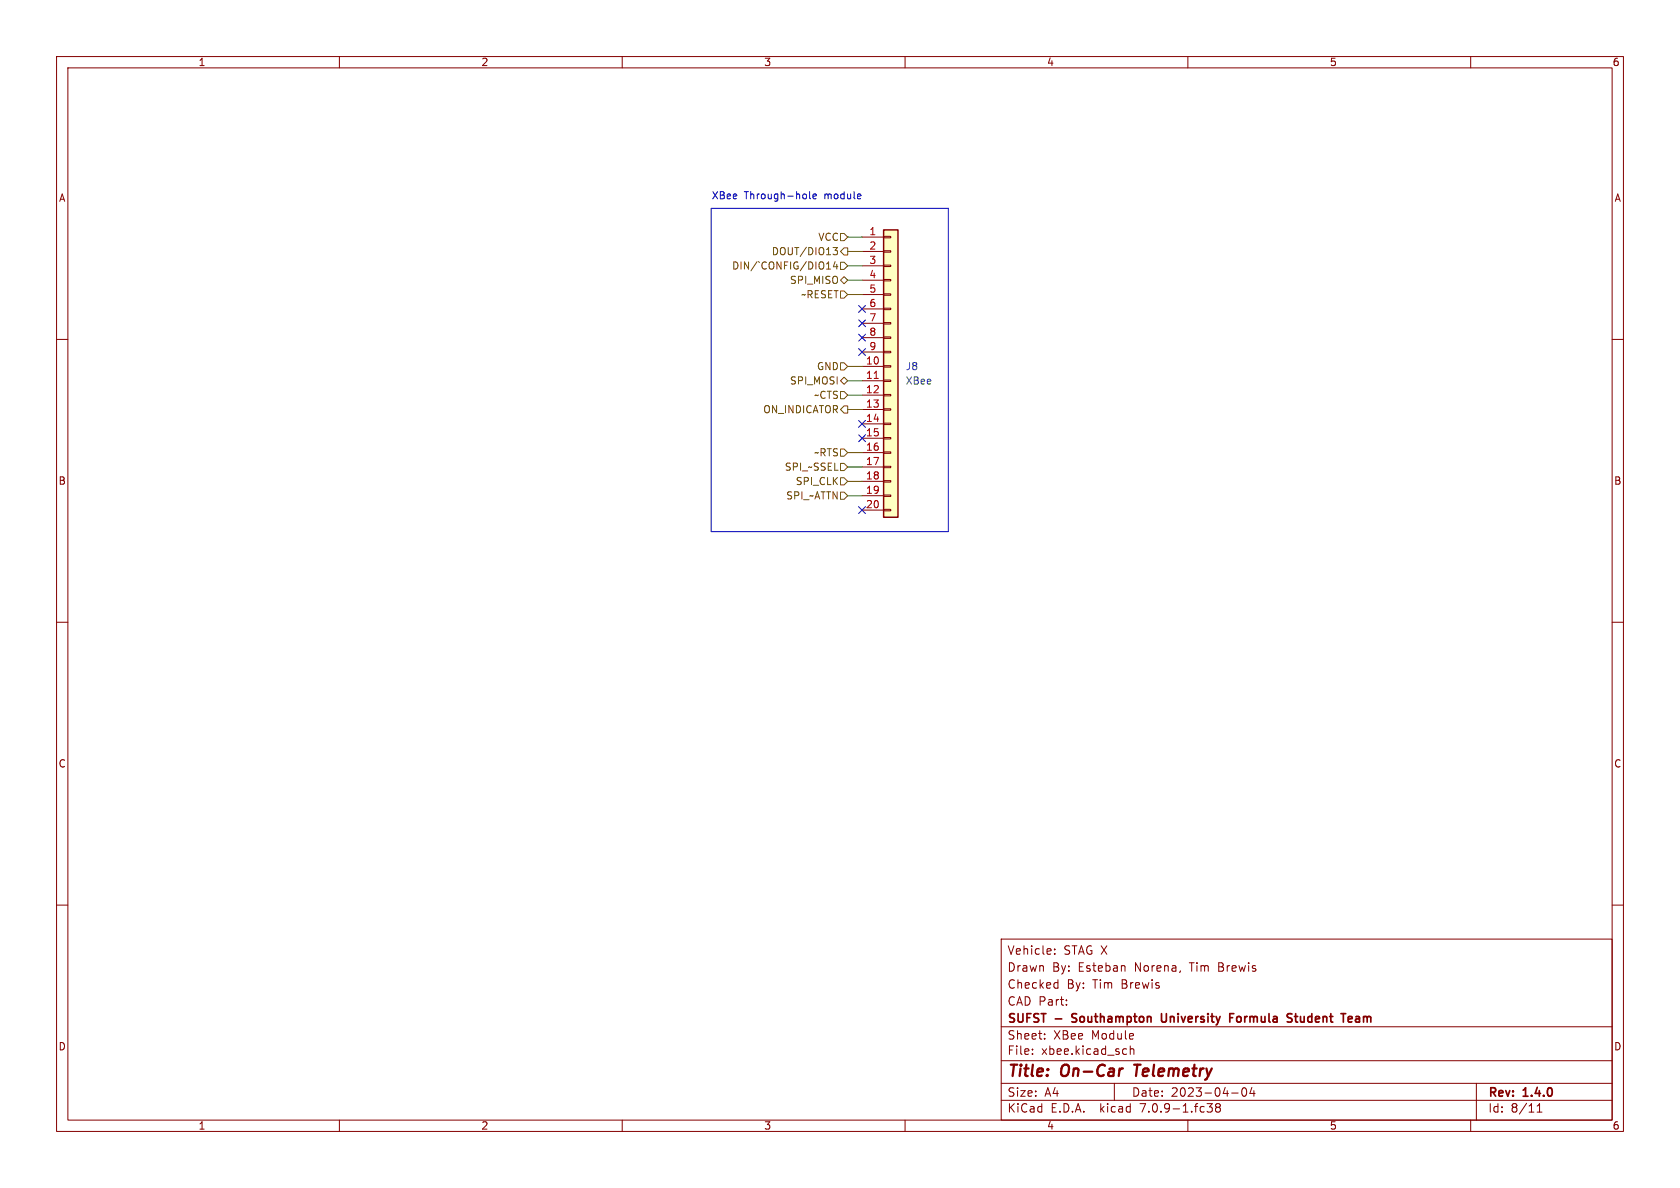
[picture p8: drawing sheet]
<svg xmlns="http://www.w3.org/2000/svg" width="297mm" height="210mm" viewBox="0 0 297 210" stroke-linecap="round" stroke-linejoin="round" font-family="sans-serif">
<g fill="none" stroke="#840000" stroke-width=".18">
<path d="M10 10h277v190h-277zM12 12h273v186h-273zM60 10v2M110 10v2M160 10v2M210 10v2M260 10v2M10 60h2M152.4 41.9h3.8M152.4 44.5h3.8M152.4 47h3.8M152.4 49.5h3.8"/>
<path d="M152.4 52.1h3.8M152.4 54.6h3.8M152.4 57.2h3.8M152.4 59.7h3.8M156.2 59.6h1.3v.2h-1.3zM156.2 57h1.3v.3h-1.3zM156.2 54.5h1.3v.2h-1.3zM156.2 51.9h1.3v.3h-1.3zM156.2 49.4h1.3v.3h-1.3zM156.2 46.9h1.3v.2h-1.3zM156.2 44.3h1.3v.3h-1.3zM156.2 41.8h1.3v.2h-1.3z"/>
<path d="M285 60h2M152.4 64.8h3.8M152.4 67.3h3.8M152.4 69.9h3.8M152.4 72.4h3.8M152.4 74.9h3.8M152.4 77.5h3.8M152.4 62.2h3.8M156.2 79.9h1.3v.2h-1.3zM156.2 77.3h1.3v.3h-1.3zM156.2 74.8h1.3v.3h-1.3zM156.2 72.3h1.3v.2h-1.3z"/>
<path d="M156.2 69.7h1.3v.3h-1.3zM156.2 67.2h1.3v.2h-1.3zM156.2 64.6h1.3v.3h-1.3zM156.2 62.1h1.3v.3h-1.3zM152.4 80h3.8M152.4 82.6h3.8M152.4 85.1h3.8M152.4 87.6h3.8M152.4 90.2h3.8M156.2 90h1.3v.3h-1.3zM156.2 87.5h1.3v.3h-1.3zM156.2 85h1.3v.2h-1.3z"/>
<path d="M156.2 82.4h1.3v.3h-1.3zM10 110h2M285 110h2M10 160h2M285 160h2M177 166h108v32h-108zM186.5 167.8v.1M186.5 168.6v.1M186.6 173.7l.4 .1M187 173.2v1.5M187 174.6l-.4 .1M188.5 177.6v.1"/>
<path d="M188.5 176.8v.1M60 198v2M110 198v2M160 198v2M177 194.5h108M177 191.5h108M177 187.5h108M177 181.5h108M182.5 186.3v.1M182.5 185.5v.1M184.7 183.6v.1M184.7 182.8v.1"/>
<path d="M197 191.5v3M199 185.4l.2 .1M199.2 186.3l-.2 .1M199.8 184.9v1.5M199.8 185.5l.2-.1 .4 .1 .1 .9M210 198v2M213.4 195.1h.9l-.5 .6 .4 .1v.7l-.2 .1-.5-.1M215.2 195.7l-.3-.2 .3-.4 .4 .1 .1 .2-.2 .3M215.2 195.7l-.3 .3v.3l.3 .3 .4-.1 .1-.2v-.4l-.2-.2M215.2 195.7h.3M217.7 193.2h1.2M219.7 192.4l.2-.1a.81 .81 0 0 1 .6 .6 .81 .81 0 0 1-.3 .8l-.2 .1a.81 .81 0 0 1-.3-1.4z"/>
<path d="M221.3 192.2l-.3 1.1h.9M221.7 192.8v1M260 198v2M261 191.5v6.5M271.7 196.6h.9M271.7 195.5l.5-.4v1.5"/>
</g>
<path d="M198.3 188.9h.2M200.5 188.2h1.1M201.1 188.2l-.3 2" fill="none" stroke="#840000" stroke-width=".4"/>
<path d="M189.6 179.3v.5M205.3 179.2v1.2l.3 .3 .5-.1M217.4 179.9h.5M218.1 179.2h-.7v1.5M218.7 179.8v.7M227.8 179.2l.6 .1M228.1 180l.3 .3-.1 .2-.2 .2M228.8 179.7h.6M229.1 179.2v1.3l.3 .2M238.4 179.8l.4-.1 .3 .3-.8 .2M189.5 180.6l.2 .1M238.4 180.6h.6" fill="none" stroke="#840000" stroke-width=".3"/>
<path d="M156.2 40.6h2.5v50.8h-2.5z" fill="#ffffc2" stroke="#ffffc2" stroke-width=".18"/>
<path d="M156.2 40.6h2.5v50.8h-2.5z" fill="none" stroke="#840000" stroke-width=".25"/>
<path d="M154.5 66.9h.8" fill="none" stroke="#a90000" stroke-width=".18"/>
<g fill="none" stroke="#725600" stroke-width=".18">
<path d="M146.1 47.6h.7M147.3 43.8h.8l-.5 .4 .4 .2 .1 .4-.3 .2h-.3M147.6 46.2l-.3 .9h.8M147.9 46.7v.9M148.6 49.5l.6-.6 .7 .6-.7 .7zM148.6 51.4h.6l.7 .7-.7 .6h-.6zM148.6 41.3h.6l.7 .6-.7 .6h-.6zM148.6 46.4h.6l.7 .6-.7 .6h-.6zM149.2 43.8h.7v1.3h-.7l-.6-.6zM148.6 79.4h.6l.7 .6-.7 .6h-.6zM148.6 69.2h.6l.7 .7-.7 .6h-.6zM148.6 64.1h.6l.7 .7-.7 .6h-.6z"/>
<path d="M148.6 67.3l.6-.6 .7 .6-.7 .6zM149.2 71.8h.7v1.2h-.7l-.6-.6zM148.6 87h.6l.7 .6-.7 .7h-.6zM148.6 81.9h.6l.7 .7-.7 .6h-.6zM148.6 84.5h.6l.7 .6-.7 .6h-.6z"/>
</g>
<path d="M125.7 36.8h41.9v57.2h-41.9zM143.1 33.9v1.1l.2 .1M143.7 34.7l.6-.1v-.2l-.4-.1-.2 .2 .1 .6h.5" fill="none" stroke="#0000c2" stroke-width=".18"/>
<g fill="none" stroke="#009600" stroke-width=".18">
<path d="M149.9 44.5h2.5M149.9 52.1h2.5M149.9 41.9h2.5M149.9 49.5h2.5M149.9 47h2.5M149.9 67.3h2.5M149.9 64.8h2.5M149.9 72.4h2.5M149.9 69.9h2.5M149.9 82.6h2.5M149.9 87.6h2.5M149.9 85.1h2.5"/>
<path d="M149.9 80h2.5"/>
</g>
<g fill="none" stroke="#000084" stroke-width=".18">
<path d="M151.8 54l1.2 1.2M151.8 56.5l1.2 1.3M151.8 59.1l1.2 1.2M153 54l-1.2 1.2M153 56.5l-1.2 1.3M153 59.1l-1.2 1.2M151.8 76.9l1.2 1.2M151.8 61.6l1.2 1.2M151.8 74.3l1.2 1.2M153 76.9l-1.2 1.2M153 61.6l-1.2 1.2M153 74.3l-1.2 1.2"/>
<path d="M151.8 89.6l1.2 1.2M153 89.6l-1.2 1.2"/>
</g>
<g font-size="2.8" fill="#840000">
<text x="178" y="190.9">Title:</text>
<text x="187.7" y="190.9">On-Car</text>
<text x="201.4" y="190.9">Telemetry</text>
</g>
<g font-size="2.1" fill="#840000">
<text x="178" y="172">Drawn</text>
<text x="178" y="169">Vehicle:</text>
<text x="186" y="172">By:</text>
<text x="188" y="169">STAG X</text>
<text x="190.7" y="172">Esteban</text>
<text x="200.8" y="172">Norena,</text>
<text x="210.6" y="172">Tim</text>
<text x="215.8" y="172">Brewis</text>
<text x="178" y="178">CAD Part:</text>
<text x="178" y="175">Checked</text>
<text x="188.6" y="175">By:</text>
<text x="193.2" y="175">Tim</text>
<text x="198.4" y="175">Brewis</text>
<text x="178" y="184">Sheet:</text>
<text x="178" y="181.2">SUFST</text>
<text x="186.2" y="184">XBee</text>
<text x="186.6" y="181.2">-</text>
<text x="190.2" y="181.2">Southampton</text>
<text x="193" y="184">Module</text>
<text x="206.6" y="181.2">University</text>
<text x="219.3" y="181.2">Formula</text>
<text x="230.1" y="181.2">Student</text>
<text x="240.3" y="181.2">Team</text>
<text x="178" y="186.7">File:</text>
<text x="184.1" y="186.7">xbee.kicad_sch</text>
<text x="178" y="196.9">KiCad</text>
<text x="178" y="194.1">Size:</text>
<text x="184.7" y="194.1">A4</text>
<text x="185.7" y="196.9">E.D.A.</text>
<text x="194.6" y="196.9">kicad</text>
<text x="200" y="194.1">Date:</text>
<text x="201.8" y="196.9">7.0.9-1.fc38</text>
<text x="207" y="194.1">2023-04-04</text>
<text x="263" y="194.3">Rev:</text>
<text x="263" y="196.9">Id:</text>
<text x="267.1" y="196.9">8/11</text>
<text x="269.4" y="194.3">1.4.0</text>
</g>
<g font-size="1.8" fill="#840000">
<text x="35" y="11.9">1</text>
<text x="85" y="11.9">2</text>
<text x="135" y="11.9">3</text>
<text x="185" y="11.9">4</text>
<text x="235" y="11.9">5</text>
<text x="285" y="11.9">6</text>
<text x="10.3" y="35.9">A</text>
<text x="285.3" y="35.9">A</text>
<text x="10.3" y="85.9">B</text>
<text x="285.3" y="85.9">B</text>
<text x="10.3" y="135.9">C</text>
<text x="285.3" y="135.9">C</text>
<text x="10.3" y="185.9">D</text>
<text x="285.3" y="185.9">D</text>
<text x="35" y="199.9">1</text>
<text x="85" y="199.9">2</text>
<text x="135" y="199.9">3</text>
<text x="185" y="199.9">4</text>
<text x="235" y="199.9">5</text>
<text x="285" y="199.9">6</text>
</g>
<g font-size="1.8" fill="#0000c2">
<text x="125.7" y="35.3">XBee</text>
<text x="131.6" y="35.3">Through-hole</text>
<text x="145.9" y="35.3">module</text>
</g>
<g font-size="1.8" fill="#a90000">
<text x="153.6" y="41.7">1</text>
<text x="153.6" y="44.2">2</text>
<text x="153.6" y="46.7">3</text>
<text x="153.6" y="49.3">4</text>
<text x="153.6" y="51.8">5</text>
<text x="153.6" y="54.4">6</text>
<text x="153.6" y="56.9">7</text>
<text x="153.6" y="59.4">8</text>
<text x="153" y="64.5">10</text>
<text x="153.6" y="62">9</text>
<text x="153" y="67.1">11</text>
<text x="153" y="69.6">12</text>
<text x="153" y="72.1">13</text>
<text x="153" y="74.7">14</text>
<text x="153" y="77.2">15</text>
<text x="153" y="79.8">16</text>
<text x="153" y="82.3">17</text>
<text x="153" y="84.8">18</text>
<text x="153" y="87.4">19</text>
<text x="153" y="89.9">20</text>
</g>
<g font-size="1.8" fill="#725600">
<text x="129.3" y="47.9">DIN/`CONFIG/DIO14</text>
<text x="136.3" y="45.3">DOUT/DIO13</text>
<text x="144.6" y="42.8">VCC</text>
<text x="139.5" y="50.4">SPI_MISO</text>
<text x="141.5" y="52.9">~RESET</text>
<text x="144.3" y="65.6">GND</text>
<text x="139.5" y="68.2">SPI_MOSI</text>
<text x="143.8" y="70.7">~CTS</text>
<text x="134.8" y="73.3">ON_INDICATOR</text>
<text x="138.6" y="83.4">SPI_~SSEL</text>
<text x="143.8" y="80.9">~RTS</text>
<text x="138.9" y="88.5">SPI_~ATTN</text>
<text x="140.6" y="86">SPI_CLK</text>
</g>
<g font-size="1.8" fill="#006464">
<text x="160" y="65.6">J8</text>
<text x="160" y="68.2">XBee</text>
</g>
</svg>
